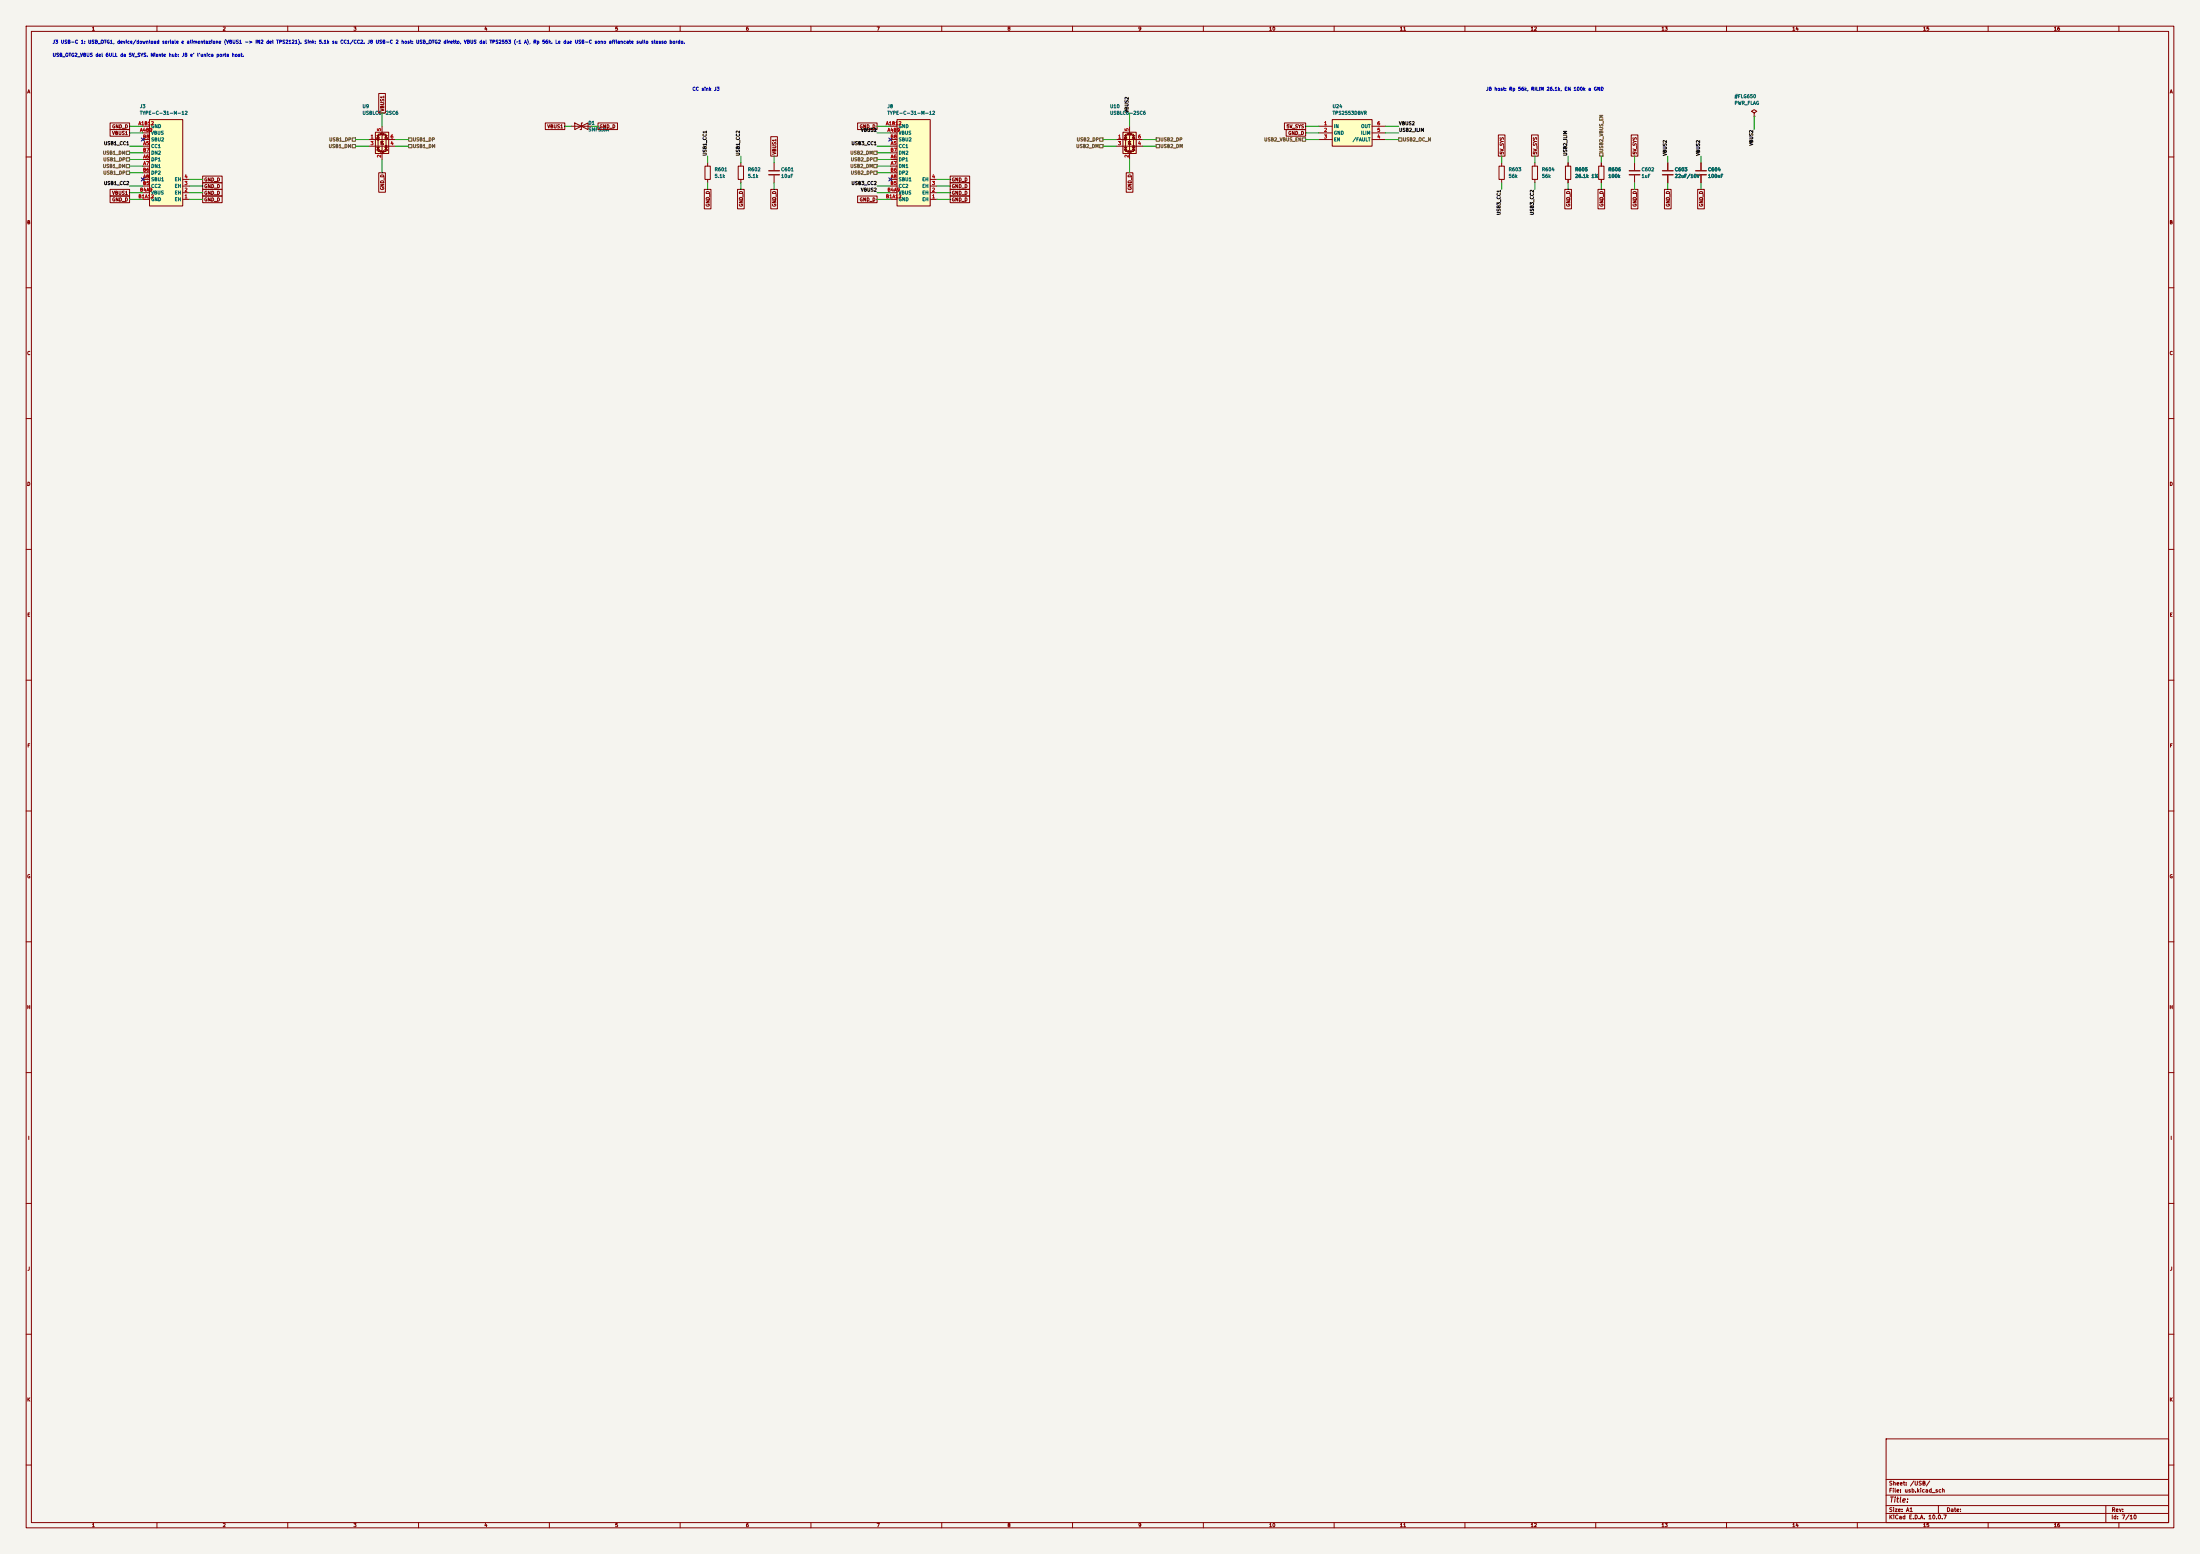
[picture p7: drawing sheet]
(kicad_sch (version 20260306) (generator "eeschema") (generator_version "10.0") (paper "A1") (lib_symbols (symbol "MIKILAB_TYPE_C_31_M_12:TYPE-C-31-M-12" (in_bom yes) (on_board yes)
  (property
   "Reference"
   "USBC"
   (id 0) (at 0 19.05 0) (effects (font (size 1.27 1.27) ) ))
  (property
   "Value"
   "TYPE-C-31-M-12"
   (id 1) (at 0 -19.05 0) (effects (font (size 1.27 1.27) ) ))
  (property
   "Footprint"
   "MIKILAB_TYPE_C_31_M_12:USB-C_SMD-TYPE-C-31-M-12_1"
   (id 2) (at 0 -21.59 0) (effects (font (size 1.27 1.27) ) hide))
  (property
   "Datasheet"
   "https://lcsc.com/product-detail/USB-Type-C_Korean-Hroparts-Elec-TYPE-C-31-M-12_C165948.html"
   (id 3) (at 0 -24.13 0) (effects (font (size 1.27 1.27) ) hide))
  (property
   "Manufacturer"
   "韩国韩荣"
   (id 4) (at 0 -26.67 0) (effects (font (size 1.27 1.27) ) hide))
  (property
   "MPN"
   "TYPE-C-31-M-12"
   (id 5) (at 0 -29.21 0) (effects (font (size 1.27 1.27) ) hide))
  (property
   "LCSC Part"
   "C165948"
   (id 6) (at 0 -31.75 0) (effects (font (size 1.27 1.27) ) hide))
  (property
   "ki_keywords"
   "USB Connectors"
   (id 8) (at 0 -34.29 0) (effects (font (size 1.27 1.27) ) hide))
  (symbol "TYPE-C-31-M-12_0_1"
   (rectangle (start -3.81 16.51) (end 8.89 -16.51) (stroke (width 0) (type default)) (fill (type background)))
   (pin unspecified line (at -6.35 13.97 0) (length 2.54) (name "GND" (effects (font (size 1.27 1.27)))) (number "A1B12" (effects (font (size 1.27 1.27)))))
   (pin unspecified line (at -6.35 11.43 0) (length 2.54) (name "VBUS" (effects (font (size 1.27 1.27)))) (number "A4B9" (effects (font (size 1.27 1.27)))))
   (pin unspecified line (at -6.35 8.89 0) (length 2.54) (name "SBU2" (effects (font (size 1.27 1.27)))) (number "B8" (effects (font (size 1.27 1.27)))))
   (pin unspecified line (at -6.35 6.35 0) (length 2.54) (name "CC1" (effects (font (size 1.27 1.27)))) (number "A5" (effects (font (size 1.27 1.27)))))
   (pin unspecified line (at -6.35 3.81 0) (length 2.54) (name "DN2" (effects (font (size 1.27 1.27)))) (number "B7" (effects (font (size 1.27 1.27)))))
   (pin unspecified line (at -6.35 1.27 0) (length 2.54) (name "DP1" (effects (font (size 1.27 1.27)))) (number "A6" (effects (font (size 1.27 1.27)))))
   (pin unspecified line (at -6.35 -1.27 0) (length 2.54) (name "DN1" (effects (font (size 1.27 1.27)))) (number "A7" (effects (font (size 1.27 1.27)))))
   (pin unspecified line (at -6.35 -3.81 0) (length 2.54) (name "DP2" (effects (font (size 1.27 1.27)))) (number "B6" (effects (font (size 1.27 1.27)))))
   (pin unspecified line (at -6.35 -6.35 0) (length 2.54) (name "SBU1" (effects (font (size 1.27 1.27)))) (number "A8" (effects (font (size 1.27 1.27)))))
   (pin unspecified line (at -6.35 -8.89 0) (length 2.54) (name "CC2" (effects (font (size 1.27 1.27)))) (number "B5" (effects (font (size 1.27 1.27)))))
   (pin unspecified line (at -6.35 -11.43 0) (length 2.54) (name "VBUS" (effects (font (size 1.27 1.27)))) (number "B4A9" (effects (font (size 1.27 1.27)))))
   (pin unspecified line (at -6.35 -13.97 0) (length 2.54) (name "GND" (effects (font (size 1.27 1.27)))) (number "B1A12" (effects (font (size 1.27 1.27)))))
   (pin unspecified line (at 11.43 -6.35 180) (length 2.54) (name "EH" (effects (font (size 1.27 1.27)))) (number "4" (effects (font (size 1.27 1.27)))))
   (pin unspecified line (at 11.43 -8.89 180) (length 2.54) (name "EH" (effects (font (size 1.27 1.27)))) (number "3" (effects (font (size 1.27 1.27)))))
   (pin unspecified line (at 11.43 -11.43 180) (length 2.54) (name "EH" (effects (font (size 1.27 1.27)))) (number "2" (effects (font (size 1.27 1.27)))))
   (pin unspecified line (at 11.43 -13.97 180) (length 2.54) (name "EH" (effects (font (size 1.27 1.27)))) (number "1" (effects (font (size 1.27 1.27))))))) (symbol "Device:D_TVS"
  (pin_numbers (hide yes))
  (pin_names
   (offset 1.016) (hide yes))
  (exclude_from_sim no)
  (in_bom yes)
  (on_board yes)
  (in_pos_files yes)
  (duplicate_pin_numbers_are_jumpers no)
  (property "Reference" "D" (at 0 2.54 0) (show_name no) (do_not_autoplace no) (effects (font (size 1.27 1.27))))
  (property "Value" "D_TVS" (at 0 -2.54 0) (show_name no) (do_not_autoplace no) (effects (font (size 1.27 1.27))))
  (property "Footprint" "" (at 0 0 0) (show_name no) (do_not_autoplace no) (hide yes) (effects (font (size 1.27 1.27))))
  (property "Datasheet" "" (at 0 0 0) (show_name no) (do_not_autoplace no) (hide yes) (effects (font (size 1.27 1.27))))
  (property "Description" "Bidirectional transient-voltage-suppression diode" (at 0 0 0) (show_name no) (do_not_autoplace no) (hide yes) (effects (font (size 1.27 1.27))))
  (symbol "D_TVS_0_1"
   (polyline (pts (xy -2.54 1.27) (xy -2.54 -1.27) (xy 2.54 1.27) (xy 2.54 -1.27) (xy -2.54 1.27)) (stroke (width 0.254) (type default)) (fill (type none)))
   (polyline (pts (xy 0.508 1.27) (xy 0 1.27) (xy 0 -1.27) (xy -0.508 -1.27)) (stroke (width 0.254) (type default)) (fill (type none)))
   (polyline (pts (xy 1.27 0) (xy -1.27 0)) (stroke (width 0) (type default)) (fill (type none))))
  (symbol "D_TVS_1_1"
   (pin passive line (at -3.81 0 0) (length 2.54) (name "A1" (effects (font (size 1.27 1.27)))) (number "1" (effects (font (size 1.27 1.27)))))
   (pin passive line (at 3.81 0 180) (length 2.54) (name "A2" (effects (font (size 1.27 1.27)))) (number "2" (effects (font (size 1.27 1.27))))))
  (embedded_fonts no)) (symbol "Power_Protection:USBLC6-2SC6"
  (pin_names (hide yes))
  (exclude_from_sim no)
  (in_bom yes)
  (on_board yes)
  (in_pos_files yes)
  (duplicate_pin_numbers_are_jumpers no)
  (property "Reference" "U" (at 0.635 5.715 0) (show_name no) (do_not_autoplace no) (effects (font (size 1.27 1.27)) (justify left)))
  (property "Value" "USBLC6-2SC6" (at 0.635 3.81 0) (show_name no) (do_not_autoplace no) (effects (font (size 1.27 1.27)) (justify left)))
  (property "Footprint" "Package_TO_SOT_SMD:SOT-23-6" (at 1.27 -6.35 0) (show_name no) (do_not_autoplace no) (hide yes) (effects (font (size 1.27 1.27)
    (italic yes)) (justify left)))
  (property "Datasheet" "https://www.st.com/resource/en/datasheet/usblc6-2.pdf" (at 1.27 -8.255 0) (show_name no) (do_not_autoplace no) (hide yes) (effects (font (size 1.27 1.27)) (justify left)))
  (property "Description" "Very low capacitance ESD protection diode, 2 data-line, SOT-23-6" (at 0 0 0) (show_name no) (do_not_autoplace no) (hide yes) (effects (font (size 1.27 1.27))))
  (symbol "USBLC6-2SC6_0_0"
   (circle (center -1.524 0) (radius 0.0001) (stroke (width 0.508) (type default)) (fill (type none)))
   (circle (center -0.508 2.032) (radius 0.0001) (stroke (width 0.508) (type default)) (fill (type none)))
   (circle (center -0.508 -4.572) (radius 0.0001) (stroke (width 0.508) (type default)) (fill (type none)))
   (circle (center 0.508 2.032) (radius 0.0001) (stroke (width 0.508) (type default)) (fill (type none)))
   (circle (center 0.508 -4.572) (radius 0.0001) (stroke (width 0.508) (type default)) (fill (type none)))
   (circle (center 1.524 -2.54) (radius 0.0001) (stroke (width 0.508) (type default)) (fill (type none))))
  (symbol "USBLC6-2SC6_0_1"
   (polyline (pts (xy -2.54 0) (xy 2.54 0)) (stroke (width 0) (type default)) (fill (type none)))
   (polyline (pts (xy -2.54 -2.54) (xy 2.54 -2.54)) (stroke (width 0) (type default)) (fill (type none)))
   (polyline (pts (xy -2.032 0.508) (xy -1.016 0.508) (xy -1.524 1.524) (xy -2.032 0.508)) (stroke (width 0) (type default)) (fill (type none)))
   (polyline (pts (xy -2.032 -3.048) (xy -1.016 -3.048)) (stroke (width 0) (type default)) (fill (type none)))
   (polyline (pts (xy -1.016 1.524) (xy -2.032 1.524)) (stroke (width 0) (type default)) (fill (type none)))
   (polyline (pts (xy -1.016 -4.064) (xy -2.032 -4.064) (xy -1.524 -3.048) (xy -1.016 -4.064)) (stroke (width 0) (type default)) (fill (type none)))
   (polyline (pts (xy -0.508 -1.143) (xy -0.508 -0.762) (xy 0.508 -0.762)) (stroke (width 0) (type default)) (fill (type none)))
   (polyline (pts (xy 0 2.54) (xy -0.508 2.032) (xy 0.508 2.032) (xy 0 1.524) (xy 0 -4.064) (xy -0.508 -4.572) (xy 0.508 -4.572) (xy 0 -5.08)) (stroke (width 0) (type default)) (fill (type none)))
   (polyline (pts (xy 0.508 -1.778) (xy -0.508 -1.778) (xy 0 -0.762) (xy 0.508 -1.778)) (stroke (width 0) (type default)) (fill (type none)))
   (polyline (pts (xy 1.016 1.524) (xy 2.032 1.524)) (stroke (width 0) (type default)) (fill (type none)))
   (polyline (pts (xy 1.016 -3.048) (xy 2.032 -3.048)) (stroke (width 0) (type default)) (fill (type none)))
   (polyline (pts (xy 2.032 0.508) (xy 1.016 0.508) (xy 1.524 1.524) (xy 2.032 0.508)) (stroke (width 0) (type default)) (fill (type none)))
   (polyline (pts (xy 2.032 -4.064) (xy 1.016 -4.064) (xy 1.524 -3.048) (xy 2.032 -4.064)) (stroke (width 0) (type default)) (fill (type none))))
  (symbol "USBLC6-2SC6_1_1"
   (rectangle (start -2.54 2.794) (end 2.54 -5.334) (stroke (width 0.254) (type default)) (fill (type background)))
   (polyline (pts (xy -0.508 2.032) (xy -1.524 2.032) (xy -1.524 -4.572) (xy -0.508 -4.572)) (stroke (width 0) (type default)) (fill (type none)))
   (polyline (pts (xy 0.508 -4.572) (xy 1.524 -4.572) (xy 1.524 2.032) (xy 0.508 2.032)) (stroke (width 0) (type default)) (fill (type none)))
   (pin passive line (at -5.08 0 0) (length 2.54) (name "I/O1" (effects (font (size 1.27 1.27)))) (number "1" (effects (font (size 1.27 1.27)))))
   (pin passive line (at 0 -7.62 90) (length 2.54) (name "GND" (effects (font (size 1.27 1.27)))) (number "2" (effects (font (size 1.27 1.27)))))
   (pin passive line (at -5.08 -2.54 0) (length 2.54) (name "I/O2" (effects (font (size 1.27 1.27)))) (number "3" (effects (font (size 1.27 1.27)))))
   (pin passive line (at 5.08 -2.54 180) (length 2.54) (name "I/O2" (effects (font (size 1.27 1.27)))) (number "4" (effects (font (size 1.27 1.27)))))
   (pin passive line (at 0 5.08 270) (length 2.54) (name "VBUS" (effects (font (size 1.27 1.27)))) (number "5" (effects (font (size 1.27 1.27)))))
   (pin passive line (at 5.08 0 180) (length 2.54) (name "I/O1" (effects (font (size 1.27 1.27)))) (number "6" (effects (font (size 1.27 1.27))))))
  (embedded_fonts no)) (symbol "Device:R"
  (pin_numbers (hide yes))
  (pin_names
   (offset 0))
  (exclude_from_sim no)
  (in_bom yes)
  (on_board yes)
  (in_pos_files yes)
  (duplicate_pin_numbers_are_jumpers no)
  (property "Reference" "R" (at 2.032 0 90) (show_name no) (do_not_autoplace no) (effects (font (size 1.27 1.27))))
  (property "Value" "R" (at 0 0 90) (show_name no) (do_not_autoplace no) (effects (font (size 1.27 1.27))))
  (property "Footprint" "" (at -1.778 0 90) (show_name no) (do_not_autoplace no) (hide yes) (effects (font (size 1.27 1.27))))
  (property "Datasheet" "" (at 0 0 0) (show_name no) (do_not_autoplace no) (hide yes) (effects (font (size 1.27 1.27))))
  (property "Description" "Resistor" (at 0 0 0) (show_name no) (do_not_autoplace no) (hide yes) (effects (font (size 1.27 1.27))))
  (symbol "R_0_1"
   (rectangle (start -1.016 -2.54) (end 1.016 2.54) (stroke (width 0.254) (type default)) (fill (type none))))
  (symbol "R_1_1"
   (pin passive line (at 0 3.81 270) (length 1.27) (name "" (effects (font (size 1.27 1.27)))) (number "1" (effects (font (size 1.27 1.27)))))
   (pin passive line (at 0 -3.81 90) (length 1.27) (name "" (effects (font (size 1.27 1.27)))) (number "2" (effects (font (size 1.27 1.27))))))
  (embedded_fonts no)) (symbol "Device:C"
  (pin_numbers (hide yes))
  (pin_names
   (offset 0.254))
  (exclude_from_sim no)
  (in_bom yes)
  (on_board yes)
  (in_pos_files yes)
  (duplicate_pin_numbers_are_jumpers no)
  (property "Reference" "C" (at 0.635 2.54 0) (show_name no) (do_not_autoplace no) (effects (font (size 1.27 1.27)) (justify left)))
  (property "Value" "C" (at 0.635 -2.54 0) (show_name no) (do_not_autoplace no) (effects (font (size 1.27 1.27)) (justify left)))
  (property "Footprint" "" (at 0.9652 -3.81 0) (show_name no) (do_not_autoplace no) (hide yes) (effects (font (size 1.27 1.27))))
  (property "Datasheet" "" (at 0 0 0) (show_name no) (do_not_autoplace no) (hide yes) (effects (font (size 1.27 1.27))))
  (property "Description" "Unpolarized capacitor" (at 0 0 0) (show_name no) (do_not_autoplace no) (hide yes) (effects (font (size 1.27 1.27))))
  (symbol "C_0_1"
   (polyline (pts (xy -2.032 0.762) (xy 2.032 0.762)) (stroke (width 0.508) (type default)) (fill (type none)))
   (polyline (pts (xy -2.032 -0.762) (xy 2.032 -0.762)) (stroke (width 0.508) (type default)) (fill (type none))))
  (symbol "C_1_1"
   (pin passive line (at 0 3.81 270) (length 2.794) (name "" (effects (font (size 1.27 1.27)))) (number "1" (effects (font (size 1.27 1.27)))))
   (pin passive line (at 0 -3.81 90) (length 2.794) (name "" (effects (font (size 1.27 1.27)))) (number "2" (effects (font (size 1.27 1.27))))))
  (embedded_fonts no)) (symbol "MIKILAB_TPS2553DBVR:TPS2553DBVR" (in_bom yes) (on_board yes)
  (property
   "Reference"
   "U"
   (id 0) (at 0 7.62 0) (effects (font (size 1.27 1.27) ) ))
  (property
   "Value"
   "TPS2553DBVR"
   (id 1) (at 0 -7.62 0) (effects (font (size 1.27 1.27) ) ))
  (property
   "Footprint"
   "MIKILAB_TPS2553DBVR:TPS2553DBVR_SOT-23-6_L2.9-W1.6-P0.95-LS2.8-BR"
   (id 2) (at 0 -10.16 0) (effects (font (size 1.27 1.27) ) hide))
  (property
   "Datasheet"
   "https://lcsc.com/product-detail/PMIC-Power-Distribution-Switches_TI_TPS2553DBV_TPS2553DBV_C55266.html"
   (id 3) (at 0 -12.70 0) (effects (font (size 1.27 1.27) ) hide))
  (property
   "Manufacturer"
   "TI(德州仪器)"
   (id 4) (at 0 -15.24 0) (effects (font (size 1.27 1.27) ) hide))
  (property
   "MPN"
   "TPS2553DBVR"
   (id 5) (at 0 -17.78 0) (effects (font (size 1.27 1.27) ) hide))
  (property
   "LCSC Part"
   "C55266"
   (id 6) (at 0 -20.32 0) (effects (font (size 1.27 1.27) ) hide))
  (property
   "ki_keywords"
   "Power Distribution Switches"
   (id 8) (at 0 -22.86 0) (effects (font (size 1.27 1.27) ) hide))
  (symbol "TPS2553DBVR_0_1"
   (rectangle (start -7.62 5.08) (end 7.62 -5.08) (stroke (width 0) (type default)) (fill (type background)))
   (pin unspecified line (at -12.70 2.54 0) (length 5.08) (name "IN" (effects (font (size 1.27 1.27)))) (number "1" (effects (font (size 1.27 1.27)))))
   (pin unspecified line (at -12.70 -0.00 0) (length 5.08) (name "GND" (effects (font (size 1.27 1.27)))) (number "2" (effects (font (size 1.27 1.27)))))
   (pin unspecified line (at -12.70 -2.54 0) (length 5.08) (name "EN" (effects (font (size 1.27 1.27)))) (number "3" (effects (font (size 1.27 1.27)))))
   (pin unspecified line (at 12.70 -2.54 180) (length 5.08) (name "/FAULT" (effects (font (size 1.27 1.27)))) (number "4" (effects (font (size 1.27 1.27)))))
   (pin unspecified line (at 12.70 -0.00 180) (length 5.08) (name "ILIM" (effects (font (size 1.27 1.27)))) (number "5" (effects (font (size 1.27 1.27)))))
   (pin unspecified line (at 12.70 2.54 180) (length 5.08) (name "OUT" (effects (font (size 1.27 1.27)))) (number "6" (effects (font (size 1.27 1.27))))))) (symbol "power:PWR_FLAG"
  (power global)
  (pin_numbers (hide yes))
  (pin_names
   (offset 0) (hide yes))
  (exclude_from_sim no)
  (in_bom yes)
  (on_board yes)
  (in_pos_files yes)
  (duplicate_pin_numbers_are_jumpers no)
  (property "Reference" "#FLG" (at 0 1.905 0) (show_name no) (do_not_autoplace no) (hide yes) (effects (font (size 1.27 1.27))))
  (property "Value" "PWR_FLAG" (at 0 3.81 0) (show_name no) (do_not_autoplace no) (effects (font (size 1.27 1.27))))
  (property "Footprint" "" (at 0 0 0) (show_name no) (do_not_autoplace no) (hide yes) (effects (font (size 1.27 1.27))))
  (property "Datasheet" "" (at 0 0 0) (show_name no) (do_not_autoplace no) (hide yes) (effects (font (size 1.27 1.27))))
  (property "Description" "Special symbol for telling ERC where power comes from" (at 0 0 0) (show_name no) (do_not_autoplace no) (hide yes) (effects (font (size 1.27 1.27))))
  (symbol "PWR_FLAG_0_0"
   (pin power_out line (at 0 0 90) (length 0) (name "" (effects (font (size 1.27 1.27)))) (number "1" (effects (font (size 1.27 1.27))))))
  (symbol "PWR_FLAG_0_1"
   (polyline (pts (xy 0 0) (xy 0 1.27) (xy -1.016 1.905) (xy 0 2.54) (xy 1.016 1.905) (xy 0 1.27)) (stroke (width 0) (type default)) (fill (type none))))
  (embedded_fonts no))) (text "J3 USB-C 1: USB_OTG1, device/download seriale e alimentazione (VBUS1 -> IN2 del TPS2121). Sink: 5.1k su CC1/CC2. J8 USB-C 2 host: USB_OTG2 diretto, VBUS dal TPS2553 (~1 A), Rp 56k. Le due USB-C sono affiancate sullo stesso bordo." (exclude_from_sim no) (at 20.00 17.00 0) (effects (font (size 1.27 1.27)) (justify left bottom))) (text "USB_OTG2_VBUS del 6ULL da 5V_SYS. Niente hub: J8 e' l'unica porta host." (exclude_from_sim no) (at 20.00 22.00 0) (effects (font (size 1.27 1.27)) (justify left bottom))) (wire (pts (xy 54.61 48.26) (xy 49.53 48.26)) (stroke (width 0) (type default))) (global_label "GND_D" (shape passive) (at 49.53 48.26 180) (fields_autoplaced yes) (effects (font (size 1.27 1.27)) (justify right))) (wire (pts (xy 54.61 50.80) (xy 49.53 50.80)) (stroke (width 0) (type default))) (global_label "VBUS1" (shape passive) (at 49.53 50.80 180) (fields_autoplaced yes) (effects (font (size 1.27 1.27)) (justify right))) (no_connect (at 54.61 53.34)) (wire (pts (xy 54.61 55.88) (xy 49.53 55.88)) (stroke (width 0) (type default))) (label "USB1_CC1" (at 49.53 55.88 180) (effects (font (size 1.27 1.27)) (justify right bottom))) (wire (pts (xy 54.61 58.42) (xy 49.53 58.42)) (stroke (width 0) (type default))) (hierarchical_label "USB1_DM" (shape passive) (at 49.53 58.42 180) (effects (font (size 1.27 1.27)) (justify right))) (wire (pts (xy 54.61 60.96) (xy 49.53 60.96)) (stroke (width 0) (type default))) (hierarchical_label "USB1_DP" (shape passive) (at 49.53 60.96 180) (effects (font (size 1.27 1.27)) (justify right))) (wire (pts (xy 54.61 63.50) (xy 49.53 63.50)) (stroke (width 0) (type default))) (hierarchical_label "USB1_DM" (shape passive) (at 49.53 63.50 180) (effects (font (size 1.27 1.27)) (justify right))) (wire (pts (xy 54.61 66.04) (xy 49.53 66.04)) (stroke (width 0) (type default))) (hierarchical_label "USB1_DP" (shape passive) (at 49.53 66.04 180) (effects (font (size 1.27 1.27)) (justify right))) (no_connect (at 54.61 68.58)) (wire (pts (xy 54.61 71.12) (xy 49.53 71.12)) (stroke (width 0) (type default))) (label "USB1_CC2" (at 49.53 71.12 180) (effects (font (size 1.27 1.27)) (justify right bottom))) (wire (pts (xy 54.61 73.66) (xy 49.53 73.66)) (stroke (width 0) (type default))) (global_label "VBUS1" (shape passive) (at 49.53 73.66 180) (fields_autoplaced yes) (effects (font (size 1.27 1.27)) (justify right))) (wire (pts (xy 54.61 76.20) (xy 49.53 76.20)) (stroke (width 0) (type default))) (global_label "GND_D" (shape passive) (at 49.53 76.20 180) (fields_autoplaced yes) (effects (font (size 1.27 1.27)) (justify right))) (wire (pts (xy 72.39 68.58) (xy 77.47 68.58)) (stroke (width 0) (type default))) (global_label "GND_D" (shape passive) (at 77.47 68.58 0) (fields_autoplaced yes) (effects (font (size 1.27 1.27)) (justify left))) (wire (pts (xy 72.39 71.12) (xy 77.47 71.12)) (stroke (width 0) (type default))) (global_label "GND_D" (shape passive) (at 77.47 71.12 0) (fields_autoplaced yes) (effects (font (size 1.27 1.27)) (justify left))) (wire (pts (xy 72.39 73.66) (xy 77.47 73.66)) (stroke (width 0) (type default))) (global_label "GND_D" (shape passive) (at 77.47 73.66 0) (fields_autoplaced yes) (effects (font (size 1.27 1.27)) (justify left))) (wire (pts (xy 72.39 76.20) (xy 77.47 76.20)) (stroke (width 0) (type default))) (global_label "GND_D" (shape passive) (at 77.47 76.20 0) (fields_autoplaced yes) (effects (font (size 1.27 1.27)) (justify left))) (symbol (lib_id "MIKILAB_TYPE_C_31_M_12:TYPE-C-31-M-12") (at 60.96 62.23 0) (unit 1) (body_style 1) (exclude_from_sim no) (in_bom yes) (on_board yes) (in_pos_files yes) (dnp no) (property "Reference" "J3" (at 53.34 40.64 0) (effects (font (size 1.27 1.27)) (justify left))) (property "Value" "TYPE-C-31-M-12" (at 53.34 43.18 0) (effects (font (size 1.27 1.27)) (justify left))) (property "Footprint" "MIKILAB_TYPE_C_31_M_12:USB-C_SMD-TYPE-C-31-M-12_1" (at 60.96 62.23 0) (hide yes) (effects (font (size 1.27 1.27)))) (property "Datasheet" "" (at 60.96 62.23 0) (hide yes) (effects (font (size 1.27 1.27)))) (property "Description" "" (at 60.96 62.23 0) (hide yes) (effects (font (size 1.27 1.27)))) (property "MPN" "TYPE-C-31-M-12" (at 60.96 62.23 0) (hide yes) (effects (font (size 1.27 1.27)))) (property "LCSC" "C165948" (at 60.96 62.23 0) (hide yes) (effects (font (size 1.27 1.27)))) (pin "A1B12") (pin "A4B9") (pin "B8") (pin "A5") (pin "B7") (pin "A6") (pin "A7") (pin "B6") (pin "A8") (pin "B5") (pin "B4A9") (pin "B1A12") (pin "4") (pin "3") (pin "2") (pin "1")) (wire (pts (xy 140.97 53.34) (xy 135.89 53.34)) (stroke (width 0) (type default))) (hierarchical_label "USB1_DP" (shape passive) (at 135.89 53.34 180) (effects (font (size 1.27 1.27)) (justify right))) (wire (pts (xy 146.05 60.96) (xy 146.05 66.04)) (stroke (width 0) (type default))) (global_label "GND_D" (shape passive) (at 146.05 66.04 270) (fields_autoplaced yes) (effects (font (size 1.27 1.27)) (justify right))) (wire (pts (xy 140.97 55.88) (xy 135.89 55.88)) (stroke (width 0) (type default))) (hierarchical_label "USB1_DM" (shape passive) (at 135.89 55.88 180) (effects (font (size 1.27 1.27)) (justify right))) (wire (pts (xy 151.13 55.88) (xy 156.21 55.88)) (stroke (width 0) (type default))) (hierarchical_label "USB1_DM" (shape passive) (at 156.21 55.88 0) (effects (font (size 1.27 1.27)) (justify left))) (wire (pts (xy 146.05 48.26) (xy 146.05 43.18)) (stroke (width 0) (type default))) (global_label "VBUS1" (shape passive) (at 146.05 43.18 90) (fields_autoplaced yes) (effects (font (size 1.27 1.27)) (justify left))) (wire (pts (xy 151.13 53.34) (xy 156.21 53.34)) (stroke (width 0) (type default))) (hierarchical_label "USB1_DP" (shape passive) (at 156.21 53.34 0) (effects (font (size 1.27 1.27)) (justify left))) (symbol (lib_id "Power_Protection:USBLC6-2SC6") (at 146.05 53.34 0) (unit 1) (body_style 1) (exclude_from_sim no) (in_bom yes) (on_board yes) (in_pos_files yes) (dnp no) (property "Reference" "U9" (at 138.43 40.64 0) (effects (font (size 1.27 1.27)) (justify left))) (property "Value" "USBLC6-2SC6" (at 138.43 43.18 0) (effects (font (size 1.27 1.27)) (justify left))) (property "Footprint" "Package_TO_SOT_SMD:SOT-23-6" (at 146.05 53.34 0) (hide yes) (effects (font (size 1.27 1.27)))) (property "Datasheet" "" (at 146.05 53.34 0) (hide yes) (effects (font (size 1.27 1.27)))) (property "Description" "" (at 146.05 53.34 0) (hide yes) (effects (font (size 1.27 1.27)))) (property "MPN" "USBLC6-2SC6" (at 146.05 53.34 0) (hide yes) (effects (font (size 1.27 1.27)))) (property "LCSC" "C7519" (at 146.05 53.34 0) (hide yes) (effects (font (size 1.27 1.27)))) (pin "1") (pin "2") (pin "3") (pin "4") (pin "5") (pin "6")) (wire (pts (xy 218.44 48.26) (xy 215.90 48.26)) (stroke (width 0) (type default))) (global_label "VBUS1" (shape passive) (at 215.90 48.26 180) (fields_autoplaced yes) (effects (font (size 1.27 1.27)) (justify right))) (wire (pts (xy 226.06 48.26) (xy 228.60 48.26)) (stroke (width 0) (type default))) (global_label "GND_D" (shape passive) (at 228.60 48.26 0) (fields_autoplaced yes) (effects (font (size 1.27 1.27)) (justify left))) (symbol (lib_id "Device:D_TVS") (at 222.25 48.26 0) (unit 1) (body_style 1) (exclude_from_sim no) (in_bom yes) (on_board yes) (in_pos_files yes) (dnp no) (property "Reference" "D1" (at 224.79 46.99 0) (effects (font (size 1.27 1.27)) (justify left))) (property "Value" "SMF5.0A" (at 224.79 49.53 0) (effects (font (size 1.27 1.27)) (justify left))) (property "Footprint" "Diode_SMD:D_SMF" (at 222.25 48.26 0) (hide yes) (effects (font (size 1.27 1.27)))) (property "Datasheet" "" (at 222.25 48.26 0) (hide yes) (effects (font (size 1.27 1.27)))) (property "Description" "" (at 222.25 48.26 0) (hide yes) (effects (font (size 1.27 1.27)))) (property "MPN" "SMF5.0A" (at 222.25 48.26 0) (hide yes) (effects (font (size 1.27 1.27)))) (property "LCSC" "C151296" (at 222.25 48.26 0) (hide yes) (effects (font (size 1.27 1.27)))) (pin "1") (pin "2")) (text "CC sink J3" (exclude_from_sim no) (at 264.56 35.00 0) (effects (font (size 1.27 1.27)) (justify left bottom))) (wire (pts (xy 270.51 62.23) (xy 270.51 59.69)) (stroke (width 0) (type default))) (label "USB1_CC1" (at 270.51 59.69 90) (effects (font (size 1.27 1.27)) (justify left bottom))) (wire (pts (xy 270.51 69.85) (xy 270.51 72.39)) (stroke (width 0) (type default))) (global_label "GND_D" (shape passive) (at 270.51 72.39 270) (fields_autoplaced yes) (effects (font (size 1.27 1.27)) (justify right))) (symbol (lib_id "Device:R") (at 270.51 66.04 0) (unit 1) (body_style 1) (exclude_from_sim no) (in_bom yes) (on_board yes) (in_pos_files yes) (dnp no) (property "Reference" "R601" (at 273.05 64.77 0) (effects (font (size 1.27 1.27)) (justify left))) (property "Value" "5.1k" (at 273.05 67.31 0) (effects (font (size 1.27 1.27)) (justify left))) (property "Footprint" "Resistor_SMD:R_0603_1608Metric" (at 270.51 66.04 0) (hide yes) (effects (font (size 1.27 1.27)))) (property "Datasheet" "" (at 270.51 66.04 0) (hide yes) (effects (font (size 1.27 1.27)))) (property "Description" "" (at 270.51 66.04 0) (hide yes) (effects (font (size 1.27 1.27)))) (pin "1") (pin "2")) (wire (pts (xy 283.21 62.23) (xy 283.21 59.69)) (stroke (width 0) (type default))) (label "USB1_CC2" (at 283.21 59.69 90) (effects (font (size 1.27 1.27)) (justify left bottom))) (wire (pts (xy 283.21 69.85) (xy 283.21 72.39)) (stroke (width 0) (type default))) (global_label "GND_D" (shape passive) (at 283.21 72.39 270) (fields_autoplaced yes) (effects (font (size 1.27 1.27)) (justify right))) (symbol (lib_id "Device:R") (at 283.21 66.04 0) (unit 1) (body_style 1) (exclude_from_sim no) (in_bom yes) (on_board yes) (in_pos_files yes) (dnp no) (property "Reference" "R602" (at 285.75 64.77 0) (effects (font (size 1.27 1.27)) (justify left))) (property "Value" "5.1k" (at 285.75 67.31 0) (effects (font (size 1.27 1.27)) (justify left))) (property "Footprint" "Resistor_SMD:R_0603_1608Metric" (at 283.21 66.04 0) (hide yes) (effects (font (size 1.27 1.27)))) (property "Datasheet" "" (at 283.21 66.04 0) (hide yes) (effects (font (size 1.27 1.27)))) (property "Description" "" (at 283.21 66.04 0) (hide yes) (effects (font (size 1.27 1.27)))) (pin "1") (pin "2")) (wire (pts (xy 295.91 62.23) (xy 295.91 59.69)) (stroke (width 0) (type default))) (global_label "VBUS1" (shape passive) (at 295.91 59.69 90) (fields_autoplaced yes) (effects (font (size 1.27 1.27)) (justify left))) (wire (pts (xy 295.91 69.85) (xy 295.91 72.39)) (stroke (width 0) (type default))) (global_label "GND_D" (shape passive) (at 295.91 72.39 270) (fields_autoplaced yes) (effects (font (size 1.27 1.27)) (justify right))) (symbol (lib_id "Device:C") (at 295.91 66.04 0) (unit 1) (body_style 1) (exclude_from_sim no) (in_bom yes) (on_board yes) (in_pos_files yes) (dnp no) (property "Reference" "C601" (at 298.45 64.77 0) (effects (font (size 1.27 1.27)) (justify left))) (property "Value" "10uF" (at 298.45 67.31 0) (effects (font (size 1.27 1.27)) (justify left))) (property "Footprint" "Capacitor_SMD:C_0805_2012Metric" (at 295.91 66.04 0) (hide yes) (effects (font (size 1.27 1.27)))) (property "Datasheet" "" (at 295.91 66.04 0) (hide yes) (effects (font (size 1.27 1.27)))) (property "Description" "" (at 295.91 66.04 0) (hide yes) (effects (font (size 1.27 1.27)))) (pin "1") (pin "2")) (wire (pts (xy 340.36 48.26) (xy 335.28 48.26)) (stroke (width 0) (type default))) (global_label "GND_D" (shape passive) (at 335.28 48.26 180) (fields_autoplaced yes) (effects (font (size 1.27 1.27)) (justify right))) (wire (pts (xy 340.36 50.80) (xy 335.28 50.80)) (stroke (width 0) (type default))) (label "VBUS2" (at 335.28 50.80 180) (effects (font (size 1.27 1.27)) (justify right bottom))) (no_connect (at 340.36 53.34)) (wire (pts (xy 340.36 55.88) (xy 335.28 55.88)) (stroke (width 0) (type default))) (label "USB3_CC1" (at 335.28 55.88 180) (effects (font (size 1.27 1.27)) (justify right bottom))) (wire (pts (xy 340.36 58.42) (xy 335.28 58.42)) (stroke (width 0) (type default))) (hierarchical_label "USB2_DM" (shape passive) (at 335.28 58.42 180) (effects (font (size 1.27 1.27)) (justify right))) (wire (pts (xy 340.36 60.96) (xy 335.28 60.96)) (stroke (width 0) (type default))) (hierarchical_label "USB2_DP" (shape passive) (at 335.28 60.96 180) (effects (font (size 1.27 1.27)) (justify right))) (wire (pts (xy 340.36 63.50) (xy 335.28 63.50)) (stroke (width 0) (type default))) (hierarchical_label "USB2_DM" (shape passive) (at 335.28 63.50 180) (effects (font (size 1.27 1.27)) (justify right))) (wire (pts (xy 340.36 66.04) (xy 335.28 66.04)) (stroke (width 0) (type default))) (hierarchical_label "USB2_DP" (shape passive) (at 335.28 66.04 180) (effects (font (size 1.27 1.27)) (justify right))) (no_connect (at 340.36 68.58)) (wire (pts (xy 340.36 71.12) (xy 335.28 71.12)) (stroke (width 0) (type default))) (label "USB3_CC2" (at 335.28 71.12 180) (effects (font (size 1.27 1.27)) (justify right bottom))) (wire (pts (xy 340.36 73.66) (xy 335.28 73.66)) (stroke (width 0) (type default))) (label "VBUS2" (at 335.28 73.66 180) (effects (font (size 1.27 1.27)) (justify right bottom))) (wire (pts (xy 340.36 76.20) (xy 335.28 76.20)) (stroke (width 0) (type default))) (global_label "GND_D" (shape passive) (at 335.28 76.20 180) (fields_autoplaced yes) (effects (font (size 1.27 1.27)) (justify right))) (wire (pts (xy 358.14 68.58) (xy 363.22 68.58)) (stroke (width 0) (type default))) (global_label "GND_D" (shape passive) (at 363.22 68.58 0) (fields_autoplaced yes) (effects (font (size 1.27 1.27)) (justify left))) (wire (pts (xy 358.14 71.12) (xy 363.22 71.12)) (stroke (width 0) (type default))) (global_label "GND_D" (shape passive) (at 363.22 71.12 0) (fields_autoplaced yes) (effects (font (size 1.27 1.27)) (justify left))) (wire (pts (xy 358.14 73.66) (xy 363.22 73.66)) (stroke (width 0) (type default))) (global_label "GND_D" (shape passive) (at 363.22 73.66 0) (fields_autoplaced yes) (effects (font (size 1.27 1.27)) (justify left))) (wire (pts (xy 358.14 76.20) (xy 363.22 76.20)) (stroke (width 0) (type default))) (global_label "GND_D" (shape passive) (at 363.22 76.20 0) (fields_autoplaced yes) (effects (font (size 1.27 1.27)) (justify left))) (symbol (lib_id "MIKILAB_TYPE_C_31_M_12:TYPE-C-31-M-12") (at 346.71 62.23 0) (unit 1) (body_style 1) (exclude_from_sim no) (in_bom yes) (on_board yes) (in_pos_files yes) (dnp no) (property "Reference" "J8" (at 339.09 40.64 0) (effects (font (size 1.27 1.27)) (justify left))) (property "Value" "TYPE-C-31-M-12" (at 339.09 43.18 0) (effects (font (size 1.27 1.27)) (justify left))) (property "Footprint" "MIKILAB_TYPE_C_31_M_12:USB-C_SMD-TYPE-C-31-M-12_1" (at 346.71 62.23 0) (hide yes) (effects (font (size 1.27 1.27)))) (property "Datasheet" "" (at 346.71 62.23 0) (hide yes) (effects (font (size 1.27 1.27)))) (property "Description" "" (at 346.71 62.23 0) (hide yes) (effects (font (size 1.27 1.27)))) (property "MPN" "TYPE-C-31-M-12" (at 346.71 62.23 0) (hide yes) (effects (font (size 1.27 1.27)))) (property "LCSC" "C165948" (at 346.71 62.23 0) (hide yes) (effects (font (size 1.27 1.27)))) (pin "A1B12") (pin "A4B9") (pin "B8") (pin "A5") (pin "B7") (pin "A6") (pin "A7") (pin "B6") (pin "A8") (pin "B5") (pin "B4A9") (pin "B1A12") (pin "4") (pin "3") (pin "2") (pin "1")) (wire (pts (xy 426.72 53.34) (xy 421.64 53.34)) (stroke (width 0) (type default))) (hierarchical_label "USB2_DP" (shape passive) (at 421.64 53.34 180) (effects (font (size 1.27 1.27)) (justify right))) (wire (pts (xy 431.80 60.96) (xy 431.80 66.04)) (stroke (width 0) (type default))) (global_label "GND_D" (shape passive) (at 431.80 66.04 270) (fields_autoplaced yes) (effects (font (size 1.27 1.27)) (justify right))) (wire (pts (xy 426.72 55.88) (xy 421.64 55.88)) (stroke (width 0) (type default))) (hierarchical_label "USB2_DM" (shape passive) (at 421.64 55.88 180) (effects (font (size 1.27 1.27)) (justify right))) (wire (pts (xy 436.88 55.88) (xy 441.96 55.88)) (stroke (width 0) (type default))) (hierarchical_label "USB2_DM" (shape passive) (at 441.96 55.88 0) (effects (font (size 1.27 1.27)) (justify left))) (wire (pts (xy 431.80 48.26) (xy 431.80 43.18)) (stroke (width 0) (type default))) (label "VBUS2" (at 431.80 43.18 90) (effects (font (size 1.27 1.27)) (justify left bottom))) (wire (pts (xy 436.88 53.34) (xy 441.96 53.34)) (stroke (width 0) (type default))) (hierarchical_label "USB2_DP" (shape passive) (at 441.96 53.34 0) (effects (font (size 1.27 1.27)) (justify left))) (symbol (lib_id "Power_Protection:USBLC6-2SC6") (at 431.80 53.34 0) (unit 1) (body_style 1) (exclude_from_sim no) (in_bom yes) (on_board yes) (in_pos_files yes) (dnp no) (property "Reference" "U10" (at 424.18 40.64 0) (effects (font (size 1.27 1.27)) (justify left))) (property "Value" "USBLC6-2SC6" (at 424.18 43.18 0) (effects (font (size 1.27 1.27)) (justify left))) (property "Footprint" "Package_TO_SOT_SMD:SOT-23-6" (at 431.80 53.34 0) (hide yes) (effects (font (size 1.27 1.27)))) (property "Datasheet" "" (at 431.80 53.34 0) (hide yes) (effects (font (size 1.27 1.27)))) (property "Description" "" (at 431.80 53.34 0) (hide yes) (effects (font (size 1.27 1.27)))) (property "MPN" "USBLC6-2SC6" (at 431.80 53.34 0) (hide yes) (effects (font (size 1.27 1.27)))) (property "LCSC" "C7519" (at 431.80 53.34 0) (hide yes) (effects (font (size 1.27 1.27)))) (pin "1") (pin "2") (pin "3") (pin "4") (pin "5") (pin "6")) (wire (pts (xy 504.19 48.26) (xy 499.11 48.26)) (stroke (width 0) (type default))) (global_label "5V_SYS" (shape passive) (at 499.11 48.26 180) (fields_autoplaced yes) (effects (font (size 1.27 1.27)) (justify right))) (wire (pts (xy 504.19 50.80) (xy 499.11 50.80)) (stroke (width 0) (type default))) (global_label "GND_D" (shape passive) (at 499.11 50.80 180) (fields_autoplaced yes) (effects (font (size 1.27 1.27)) (justify right))) (wire (pts (xy 504.19 53.34) (xy 499.11 53.34)) (stroke (width 0) (type default))) (hierarchical_label "USB2_VBUS_EN" (shape passive) (at 499.11 53.34 180) (effects (font (size 1.27 1.27)) (justify right))) (wire (pts (xy 529.59 53.34) (xy 534.67 53.34)) (stroke (width 0) (type default))) (hierarchical_label "USB2_OC_N" (shape passive) (at 534.67 53.34 0) (effects (font (size 1.27 1.27)) (justify left))) (wire (pts (xy 529.59 50.80) (xy 534.67 50.80)) (stroke (width 0) (type default))) (label "USB2_ILIM" (at 534.67 50.80 0) (effects (font (size 1.27 1.27)) (justify left bottom))) (wire (pts (xy 529.59 48.26) (xy 534.67 48.26)) (stroke (width 0) (type default))) (label "VBUS2" (at 534.67 48.26 0) (effects (font (size 1.27 1.27)) (justify left bottom))) (symbol (lib_id "MIKILAB_TPS2553DBVR:TPS2553DBVR") (at 516.89 50.80 0) (unit 1) (body_style 1) (exclude_from_sim no) (in_bom yes) (on_board yes) (in_pos_files yes) (dnp no) (property "Reference" "U24" (at 509.27 40.64 0) (effects (font (size 1.27 1.27)) (justify left))) (property "Value" "TPS2553DBVR" (at 509.27 43.18 0) (effects (font (size 1.27 1.27)) (justify left))) (property "Footprint" "MIKILAB_TPS2553DBVR:TPS2553DBVR_SOT-23-6_L2.9-W1.6-P0.95-LS2.8-BR" (at 516.89 50.80 0) (hide yes) (effects (font (size 1.27 1.27)))) (property "Datasheet" "" (at 516.89 50.80 0) (hide yes) (effects (font (size 1.27 1.27)))) (property "Description" "" (at 516.89 50.80 0) (hide yes) (effects (font (size 1.27 1.27)))) (property "MPN" "TPS2553DBVR" (at 516.89 50.80 0) (hide yes) (effects (font (size 1.27 1.27)))) (property "LCSC" "C55266" (at 516.89 50.80 0) (hide yes) (effects (font (size 1.27 1.27)))) (pin "1") (pin "2") (pin "3") (pin "4") (pin "5") (pin "6")) (text "J8 host: Rp 56k, RILIM 26.1k, EN 100k a GND" (exclude_from_sim no) (at 568.00 35.00 0) (effects (font (size 1.27 1.27)) (justify left bottom))) (wire (pts (xy 574.04 62.23) (xy 574.04 59.69)) (stroke (width 0) (type default))) (global_label "5V_SYS" (shape passive) (at 574.04 59.69 90) (fields_autoplaced yes) (effects (font (size 1.27 1.27)) (justify left))) (wire (pts (xy 574.04 69.85) (xy 574.04 72.39)) (stroke (width 0) (type default))) (label "USB3_CC1" (at 574.04 72.39 270) (effects (font (size 1.27 1.27)) (justify right bottom))) (symbol (lib_id "Device:R") (at 574.04 66.04 0) (unit 1) (body_style 1) (exclude_from_sim no) (in_bom yes) (on_board yes) (in_pos_files yes) (dnp no) (property "Reference" "R603" (at 576.58 64.77 0) (effects (font (size 1.27 1.27)) (justify left))) (property "Value" "56k" (at 576.58 67.31 0) (effects (font (size 1.27 1.27)) (justify left))) (property "Footprint" "Resistor_SMD:R_0603_1608Metric" (at 574.04 66.04 0) (hide yes) (effects (font (size 1.27 1.27)))) (property "Datasheet" "" (at 574.04 66.04 0) (hide yes) (effects (font (size 1.27 1.27)))) (property "Description" "" (at 574.04 66.04 0) (hide yes) (effects (font (size 1.27 1.27)))) (pin "1") (pin "2")) (wire (pts (xy 586.74 62.23) (xy 586.74 59.69)) (stroke (width 0) (type default))) (global_label "5V_SYS" (shape passive) (at 586.74 59.69 90) (fields_autoplaced yes) (effects (font (size 1.27 1.27)) (justify left))) (wire (pts (xy 586.74 69.85) (xy 586.74 72.39)) (stroke (width 0) (type default))) (label "USB3_CC2" (at 586.74 72.39 270) (effects (font (size 1.27 1.27)) (justify right bottom))) (symbol (lib_id "Device:R") (at 586.74 66.04 0) (unit 1) (body_style 1) (exclude_from_sim no) (in_bom yes) (on_board yes) (in_pos_files yes) (dnp no) (property "Reference" "R604" (at 589.28 64.77 0) (effects (font (size 1.27 1.27)) (justify left))) (property "Value" "56k" (at 589.28 67.31 0) (effects (font (size 1.27 1.27)) (justify left))) (property "Footprint" "Resistor_SMD:R_0603_1608Metric" (at 586.74 66.04 0) (hide yes) (effects (font (size 1.27 1.27)))) (property "Datasheet" "" (at 586.74 66.04 0) (hide yes) (effects (font (size 1.27 1.27)))) (property "Description" "" (at 586.74 66.04 0) (hide yes) (effects (font (size 1.27 1.27)))) (pin "1") (pin "2")) (wire (pts (xy 599.44 62.23) (xy 599.44 59.69)) (stroke (width 0) (type default))) (label "USB2_ILIM" (at 599.44 59.69 90) (effects (font (size 1.27 1.27)) (justify left bottom))) (wire (pts (xy 599.44 69.85) (xy 599.44 72.39)) (stroke (width 0) (type default))) (global_label "GND_D" (shape passive) (at 599.44 72.39 270) (fields_autoplaced yes) (effects (font (size 1.27 1.27)) (justify right))) (symbol (lib_id "Device:R") (at 599.44 66.04 0) (unit 1) (body_style 1) (exclude_from_sim no) (in_bom yes) (on_board yes) (in_pos_files yes) (dnp no) (property "Reference" "R605" (at 601.98 64.77 0) (effects (font (size 1.27 1.27)) (justify left))) (property "Value" "26.1k 1%" (at 601.98 67.31 0) (effects (font (size 1.27 1.27)) (justify left))) (property "Footprint" "Resistor_SMD:R_0603_1608Metric" (at 599.44 66.04 0) (hide yes) (effects (font (size 1.27 1.27)))) (property "Datasheet" "" (at 599.44 66.04 0) (hide yes) (effects (font (size 1.27 1.27)))) (property "Description" "" (at 599.44 66.04 0) (hide yes) (effects (font (size 1.27 1.27)))) (pin "1") (pin "2")) (wire (pts (xy 612.14 62.23) (xy 612.14 59.69)) (stroke (width 0) (type default))) (hierarchical_label "USB2_VBUS_EN" (shape passive) (at 612.14 59.69 90) (effects (font (size 1.27 1.27)) (justify left))) (wire (pts (xy 612.14 69.85) (xy 612.14 72.39)) (stroke (width 0) (type default))) (global_label "GND_D" (shape passive) (at 612.14 72.39 270) (fields_autoplaced yes) (effects (font (size 1.27 1.27)) (justify right))) (symbol (lib_id "Device:R") (at 612.14 66.04 0) (unit 1) (body_style 1) (exclude_from_sim no) (in_bom yes) (on_board yes) (in_pos_files yes) (dnp no) (property "Reference" "R606" (at 614.68 64.77 0) (effects (font (size 1.27 1.27)) (justify left))) (property "Value" "100k" (at 614.68 67.31 0) (effects (font (size 1.27 1.27)) (justify left))) (property "Footprint" "Resistor_SMD:R_0603_1608Metric" (at 612.14 66.04 0) (hide yes) (effects (font (size 1.27 1.27)))) (property "Datasheet" "" (at 612.14 66.04 0) (hide yes) (effects (font (size 1.27 1.27)))) (property "Description" "" (at 612.14 66.04 0) (hide yes) (effects (font (size 1.27 1.27)))) (pin "1") (pin "2")) (wire (pts (xy 624.84 62.23) (xy 624.84 59.69)) (stroke (width 0) (type default))) (global_label "5V_SYS" (shape passive) (at 624.84 59.69 90) (fields_autoplaced yes) (effects (font (size 1.27 1.27)) (justify left))) (wire (pts (xy 624.84 69.85) (xy 624.84 72.39)) (stroke (width 0) (type default))) (global_label "GND_D" (shape passive) (at 624.84 72.39 270) (fields_autoplaced yes) (effects (font (size 1.27 1.27)) (justify right))) (symbol (lib_id "Device:C") (at 624.84 66.04 0) (unit 1) (body_style 1) (exclude_from_sim no) (in_bom yes) (on_board yes) (in_pos_files yes) (dnp no) (property "Reference" "C602" (at 627.38 64.77 0) (effects (font (size 1.27 1.27)) (justify left))) (property "Value" "1uF" (at 627.38 67.31 0) (effects (font (size 1.27 1.27)) (justify left))) (property "Footprint" "Capacitor_SMD:C_0603_1608Metric" (at 624.84 66.04 0) (hide yes) (effects (font (size 1.27 1.27)))) (property "Datasheet" "" (at 624.84 66.04 0) (hide yes) (effects (font (size 1.27 1.27)))) (property "Description" "" (at 624.84 66.04 0) (hide yes) (effects (font (size 1.27 1.27)))) (pin "1") (pin "2")) (wire (pts (xy 637.54 62.23) (xy 637.54 59.69)) (stroke (width 0) (type default))) (label "VBUS2" (at 637.54 59.69 90) (effects (font (size 1.27 1.27)) (justify left bottom))) (wire (pts (xy 637.54 69.85) (xy 637.54 72.39)) (stroke (width 0) (type default))) (global_label "GND_D" (shape passive) (at 637.54 72.39 270) (fields_autoplaced yes) (effects (font (size 1.27 1.27)) (justify right))) (symbol (lib_id "Device:C") (at 637.54 66.04 0) (unit 1) (body_style 1) (exclude_from_sim no) (in_bom yes) (on_board yes) (in_pos_files yes) (dnp no) (property "Reference" "C603" (at 640.08 64.77 0) (effects (font (size 1.27 1.27)) (justify left))) (property "Value" "22uF/10V" (at 640.08 67.31 0) (effects (font (size 1.27 1.27)) (justify left))) (property "Footprint" "Capacitor_SMD:C_1206_3216Metric" (at 637.54 66.04 0) (hide yes) (effects (font (size 1.27 1.27)))) (property "Datasheet" "" (at 637.54 66.04 0) (hide yes) (effects (font (size 1.27 1.27)))) (property "Description" "" (at 637.54 66.04 0) (hide yes) (effects (font (size 1.27 1.27)))) (pin "1") (pin "2")) (wire (pts (xy 650.24 62.23) (xy 650.24 59.69)) (stroke (width 0) (type default))) (label "VBUS2" (at 650.24 59.69 90) (effects (font (size 1.27 1.27)) (justify left bottom))) (wire (pts (xy 650.24 69.85) (xy 650.24 72.39)) (stroke (width 0) (type default))) (global_label "GND_D" (shape passive) (at 650.24 72.39 270) (fields_autoplaced yes) (effects (font (size 1.27 1.27)) (justify right))) (symbol (lib_id "Device:C") (at 650.24 66.04 0) (unit 1) (body_style 1) (exclude_from_sim no) (in_bom yes) (on_board yes) (in_pos_files yes) (dnp no) (property "Reference" "C604" (at 652.78 64.77 0) (effects (font (size 1.27 1.27)) (justify left))) (property "Value" "100nF" (at 652.78 67.31 0) (effects (font (size 1.27 1.27)) (justify left))) (property "Footprint" "Capacitor_SMD:C_0603_1608Metric" (at 650.24 66.04 0) (hide yes) (effects (font (size 1.27 1.27)))) (property "Datasheet" "" (at 650.24 66.04 0) (hide yes) (effects (font (size 1.27 1.27)))) (property "Description" "" (at 650.24 66.04 0) (hide yes) (effects (font (size 1.27 1.27)))) (pin "1") (pin "2")) (wire (pts (xy 670.56 44.45) (xy 670.56 49.53)) (stroke (width 0) (type default))) (label "VBUS2" (at 670.56 49.53 270) (effects (font (size 1.27 1.27)) (justify right bottom))) (symbol (lib_id "power:PWR_FLAG") (at 670.56 44.45 0) (unit 1) (body_style 1) (exclude_from_sim no) (in_bom no) (on_board yes) (in_pos_files yes) (dnp no) (property "Reference" "#FLG650" (at 662.94 36.83 0) (effects (font (size 1.27 1.27)) (justify left))) (property "Value" "PWR_FLAG" (at 662.94 39.37 0) (effects (font (size 1.27 1.27)) (justify left))) (property "Footprint" "" (at 670.56 44.45 0) (hide yes) (effects (font (size 1.27 1.27)))) (property "Datasheet" "" (at 670.56 44.45 0) (hide yes) (effects (font (size 1.27 1.27)))) (property "Description" "" (at 670.56 44.45 0) (hide yes) (effects (font (size 1.27 1.27)))) (pin "1")) (embedded_fonts no))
